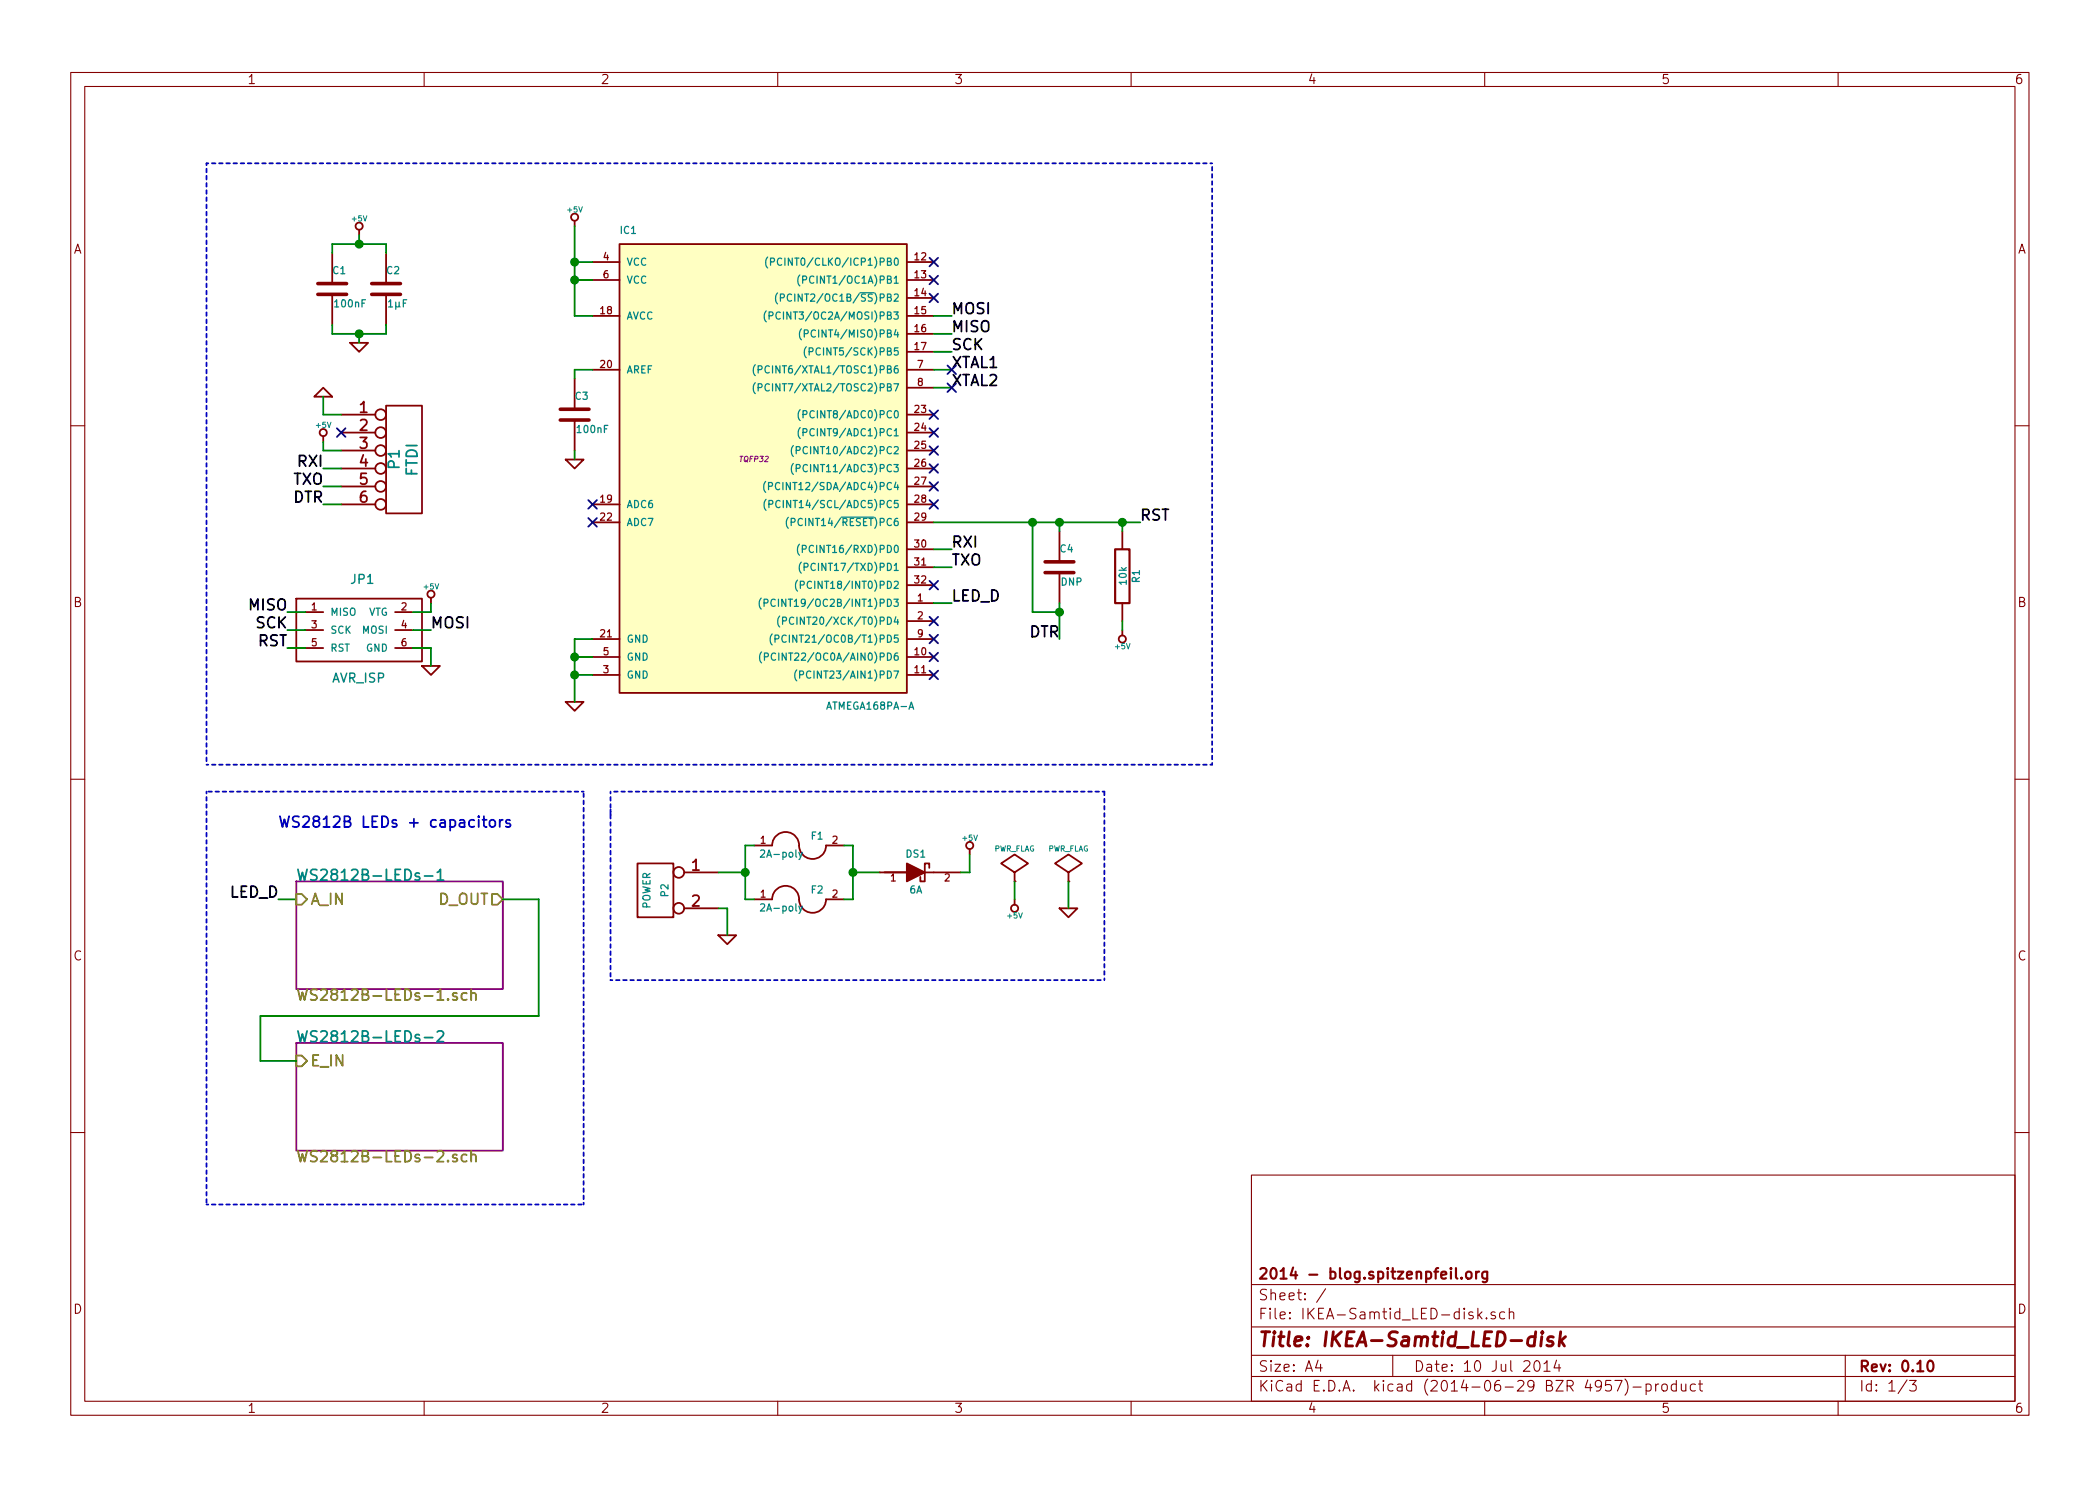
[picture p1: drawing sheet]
EESchema Schematic File Version 2
LIBS:my_parts
LIBS:atmel
LIBS:power
LIBS:device
LIBS:transistors
LIBS:conn
LIBS:linear
LIBS:regul
LIBS:74xx
LIBS:cmos4000
LIBS:adc-dac
LIBS:memory
LIBS:xilinx
LIBS:special
LIBS:microcontrollers
LIBS:dsp
LIBS:microchip
LIBS:analog_switches
LIBS:motorola
LIBS:texas
LIBS:intel
LIBS:audio
LIBS:interface
LIBS:digital-audio
LIBS:philips
LIBS:display
LIBS:cypress
LIBS:siliconi
LIBS:opto
LIBS:contrib
LIBS:valves
LIBS:IKEA-Samtid_LED-disk-cache
EELAYER 24 0
EELAYER END
$Descr A4 11693 8268
encoding utf-8
Sheet 1 3
Title "IKEA-Samtid_LED-disk"
Date "10 Jul 2014"
Rev "0.10"
Comp "2014 - blog.spitzenpfeil.org"
Comment1 ""
Comment2 ""
Comment3 ""
Comment4 ""
$EndDescr
$Comp
L ATMEGA168PA-A IC1
U 1 1
P 4200 2550
F 0 "IC1" H 3450 3800 40  0000 L BNN
F 1 "ATMEGA168PA-A" H 4600 1150 40  0000 L BNN
F 2 "TQFP32" H 4200 2550 30  0000 C CIN
F 3 "" H 4200 2550 60  0000 C CNN
	1    4200 2550
	1    0    0    -1  
$EndComp
$Comp
L C C1
U 1 1
P 1850 1600
F 0 "C1" H 1850 1700 40  0000 L CNN
F 1 "100nF" H 1856 1515 40  0000 L CNN
F 2 "" H 1888 1450 30  0000 C CNN
F 3 "" H 1850 1600 60  0000 C CNN
	1    1850 1600
	1    0    0    -1  
$EndComp
$Comp
L C C2
U 1 1
P 2150 1600
F 0 "C2" H 2150 1700 40  0000 L CNN
F 1 "1µF" H 2156 1515 40  0000 L CNN
F 2 "" H 2188 1450 30  0000 C CNN
F 3 "" H 2150 1600 60  0000 C CNN
	1    2150 1600
	1    0    0    -1  
$EndComp
$Comp
L MADW__AVR_ISP JP1
U 1 1
P 2000 3500
F 0 "JP1" H 1950 3750 50  0000 L BNN
F 1 "AVR_ISP" H 1850 3200 50  0000 L BNN
F 2 "" H 2000 3500 60  0000 C CNN
F 3 "" H 2000 3500 60  0000 C CNN
	1    2000 3500
	1    0    0    -1  
$EndComp
$Comp
L CONN_6 P1
U 1 1
P 2250 2550
F 0 "P1" V 2200 2550 60  0000 C CNN
F 1 "FTDI" V 2300 2550 60  0000 C CNN
F 2 "" H 2250 2550 60  0000 C CNN
F 3 "" H 2250 2550 60  0000 C CNN
	1    2250 2550
	1    0    0    -1  
$EndComp
$Comp
L GND #PWR01
U 1 1
P 2000 1900
F 0 "#PWR01" H 2000 1900 30  0001 C CNN
F 1 "GND" H 2000 1830 30  0001 C CNN
F 2 "" H 2000 1900 60  0000 C CNN
F 3 "" H 2000 1900 60  0000 C CNN
	1    2000 1900
	1    0    0    -1  
$EndComp
Wire Wire Line
	1850 1800 1850 1850
Wire Wire Line
	1850 1850 2150 1850
Wire Wire Line
	2150 1850 2150 1800
Wire Wire Line
	2000 1850 2000 1900
Connection ~ 2000 1850
Wire Wire Line
	1850 1400 1850 1350
Wire Wire Line
	1850 1350 2150 1350
Wire Wire Line
	2150 1350 2150 1400
$Comp
L +5V #PWR02
U 1 1
P 2000 1300
F 0 "#PWR02" H 2000 1390 20  0001 C CNN
F 1 "+5V" H 2000 1390 30  0000 C CNN
F 2 "" H 2000 1300 60  0000 C CNN
F 3 "" H 2000 1300 60  0000 C CNN
	1    2000 1300
	1    0    0    -1  
$EndComp
Wire Wire Line
	2000 1300 2000 1350
Connection ~ 2000 1350
Text Label 2400 3500 0    60   ~ 0
MOSI
$Comp
L +5V #PWR03
U 1 1
P 2400 3350
F 0 "#PWR03" H 2400 3440 20  0001 C CNN
F 1 "+5V" H 2400 3440 30  0000 C CNN
F 2 "" H 2400 3350 60  0000 C CNN
F 3 "" H 2400 3350 60  0000 C CNN
	1    2400 3350
	1    0    0    -1  
$EndComp
Wire Wire Line
	2300 3400 2400 3400
Wire Wire Line
	2400 3400 2400 3350
Wire Wire Line
	2300 3500 2400 3500
$Comp
L GND #PWR04
U 1 1
P 2400 3700
F 0 "#PWR04" H 2400 3700 30  0001 C CNN
F 1 "GND" H 2400 3630 30  0001 C CNN
F 2 "" H 2400 3700 60  0000 C CNN
F 3 "" H 2400 3700 60  0000 C CNN
	1    2400 3700
	1    0    0    -1  
$EndComp
Wire Wire Line
	2300 3600 2400 3600
Wire Wire Line
	2400 3600 2400 3700
Text Label 1600 3400 2    60   ~ 0
MISO
Text Label 1600 3500 2    60   ~ 0
SCK
Text Label 1600 3600 2    60   ~ 0
RST
Wire Wire Line
	1600 3600 1700 3600
Wire Wire Line
	1600 3500 1700 3500
Wire Wire Line
	1600 3400 1700 3400
$Comp
L GND #PWR05
U 1 1
P 1800 2200
F 0 "#PWR05" H 1800 2200 30  0001 C CNN
F 1 "GND" H 1800 2130 30  0001 C CNN
F 2 "" H 1800 2200 60  0000 C CNN
F 3 "" H 1800 2200 60  0000 C CNN
	1    1800 2200
	-1   0    0    1   
$EndComp
Wire Wire Line
	1800 2200 1800 2300
Wire Wire Line
	1800 2300 1900 2300
NoConn ~ 1900 2400
$Comp
L +5V #PWR06
U 1 1
P 1800 2450
F 0 "#PWR06" H 1800 2540 20  0001 C CNN
F 1 "+5V" H 1800 2540 30  0000 C CNN
F 2 "" H 1800 2450 60  0000 C CNN
F 3 "" H 1800 2450 60  0000 C CNN
	1    1800 2450
	1    0    0    -1  
$EndComp
Wire Wire Line
	1800 2450 1800 2500
Wire Wire Line
	1800 2500 1900 2500
Text Label 1800 2600 2    60   ~ 0
RXI
Text Label 1800 2700 2    60   ~ 0
TXO
Text Label 1800 2800 2    60   ~ 0
DTR
Wire Wire Line
	1800 2800 1900 2800
Wire Wire Line
	1800 2700 1900 2700
Wire Wire Line
	1800 2600 1900 2600
$Comp
L C C4
U 1 1
P 5900 3150
F 0 "C4" H 5900 3250 40  0000 L CNN
F 1 "DNP" H 5906 3065 40  0000 L CNN
F 2 "" H 5938 3000 30  0000 C CNN
F 3 "" H 5900 3150 60  0000 C CNN
	1    5900 3150
	1    0    0    -1  
$EndComp
$Comp
L R R1
U 1 1
P 6250 3200
F 0 "R1" V 6330 3200 40  0000 C CNN
F 1 "10k" V 6257 3201 40  0000 C CNN
F 2 "" V 6180 3200 30  0000 C CNN
F 3 "" H 6250 3200 30  0000 C CNN
	1    6250 3200
	1    0    0    -1  
$EndComp
$Comp
L +5V #PWR07
U 1 1
P 6250 3500
F 0 "#PWR07" H 6250 3590 20  0001 C CNN
F 1 "+5V" H 6250 3590 30  0000 C CNN
F 2 "" H 6250 3500 60  0000 C CNN
F 3 "" H 6250 3500 60  0000 C CNN
	1    6250 3500
	-1   0    0    1   
$EndComp
Wire Wire Line
	6250 3450 6250 3500
Wire Wire Line
	5900 2950 5900 2900
Wire Wire Line
	5200 2900 6350 2900
Wire Wire Line
	6250 2900 6250 2950
Text Label 5900 3550 2    60   ~ 0
DTR
Wire Wire Line
	5900 3350 5900 3550
Connection ~ 5900 2900
Connection ~ 5750 2900
Wire Wire Line
	5900 3400 5750 3400
Wire Wire Line
	5750 3400 5750 2900
Connection ~ 5900 3400
Text Label 5300 1850 0    60   ~ 0
MISO
Wire Wire Line
	5200 1850 5300 1850
Text Label 5300 1750 0    60   ~ 0
MOSI
Text Label 5300 1950 0    60   ~ 0
SCK
Wire Wire Line
	5200 1950 5300 1950
Wire Wire Line
	5300 1750 5200 1750
Text Label 6350 2900 0    60   ~ 0
RST
Connection ~ 6250 2900
$Comp
L GND #PWR08
U 1 1
P 3200 3900
F 0 "#PWR08" H 3200 3900 30  0001 C CNN
F 1 "GND" H 3200 3830 30  0001 C CNN
F 2 "" H 3200 3900 60  0000 C CNN
F 3 "" H 3200 3900 60  0000 C CNN
	1    3200 3900
	1    0    0    -1  
$EndComp
Wire Wire Line
	3200 3900 3200 3550
Wire Wire Line
	3200 3550 3300 3550
Wire Wire Line
	3300 3650 3200 3650
Connection ~ 3200 3650
Wire Wire Line
	3200 3750 3300 3750
Connection ~ 3200 3750
$Comp
L +5V #PWR09
U 1 1
P 3200 1250
F 0 "#PWR09" H 3200 1340 20  0001 C CNN
F 1 "+5V" H 3200 1340 30  0000 C CNN
F 2 "" H 3200 1250 60  0000 C CNN
F 3 "" H 3200 1250 60  0000 C CNN
	1    3200 1250
	1    0    0    -1  
$EndComp
Wire Wire Line
	3200 1250 3200 1750
Wire Wire Line
	3200 1750 3300 1750
Wire Wire Line
	3300 1550 3200 1550
Connection ~ 3200 1550
Wire Wire Line
	3200 1450 3300 1450
Connection ~ 3200 1450
$Comp
L C C3
U 1 1
P 3200 2300
F 0 "C3" H 3200 2400 40  0000 L CNN
F 1 "100nF" H 3206 2215 40  0000 L CNN
F 2 "" H 3238 2150 30  0000 C CNN
F 3 "" H 3200 2300 60  0000 C CNN
	1    3200 2300
	1    0    0    -1  
$EndComp
$Comp
L GND #PWR010
U 1 1
P 3200 2550
F 0 "#PWR010" H 3200 2550 30  0001 C CNN
F 1 "GND" H 3200 2480 30  0001 C CNN
F 2 "" H 3200 2550 60  0000 C CNN
F 3 "" H 3200 2550 60  0000 C CNN
	1    3200 2550
	1    0    0    -1  
$EndComp
Wire Wire Line
	3200 2500 3200 2550
Wire Wire Line
	3200 2100 3200 2050
Wire Wire Line
	3200 2050 3300 2050
Text Label 5300 3050 0    60   ~ 0
RXI
Text Label 5300 3150 0    60   ~ 0
TXO
Wire Wire Line
	5200 3150 5300 3150
Wire Wire Line
	5300 3050 5200 3050
Text Label 5300 2050 0    60   ~ 0
XTAL1
Text Label 5300 2150 0    60   ~ 0
XTAL2
Wire Wire Line
	5200 2050 5300 2050
Wire Wire Line
	5200 2150 5300 2150
Text Label 5300 3350 0    60   ~ 0
LED_D
Wire Wire Line
	5200 3350 5300 3350
NoConn ~ 3300 2800
NoConn ~ 3300 2900
NoConn ~ 5200 3750
NoConn ~ 5200 3650
NoConn ~ 5200 3550
NoConn ~ 5200 3450
NoConn ~ 5200 3250
NoConn ~ 5200 2800
NoConn ~ 5200 2700
NoConn ~ 5200 2600
NoConn ~ 5200 2500
NoConn ~ 5200 2400
NoConn ~ 5200 2300
NoConn ~ 5200 1650
NoConn ~ 5200 1550
NoConn ~ 5200 1450
NoConn ~ 5300 2050
NoConn ~ 5300 2150
$Comp
L PWR_FLAG #FLG011
U 1 1
P 5650 4900
F 0 "#FLG011" H 5650 4995 30  0001 C CNN
F 1 "PWR_FLAG" H 5650 5080 30  0000 C CNN
F 2 "" H 5650 4900 60  0000 C CNN
F 3 "" H 5650 4900 60  0000 C CNN
	1    5650 4900
	1    0    0    -1  
$EndComp
$Comp
L +5V #PWR012
U 1 1
P 5650 5000
F 0 "#PWR012" H 5650 5090 20  0001 C CNN
F 1 "+5V" H 5650 5090 30  0000 C CNN
F 2 "" H 5650 5000 60  0000 C CNN
F 3 "" H 5650 5000 60  0000 C CNN
	1    5650 5000
	-1   0    0    1   
$EndComp
Wire Wire Line
	5650 4900 5650 5000
$Comp
L GND #PWR013
U 1 1
P 5950 5050
F 0 "#PWR013" H 5950 5050 30  0001 C CNN
F 1 "GND" H 5950 4980 30  0001 C CNN
F 2 "" H 5950 5050 60  0000 C CNN
F 3 "" H 5950 5050 60  0000 C CNN
	1    5950 5050
	1    0    0    -1  
$EndComp
$Comp
L PWR_FLAG #FLG014
U 1 1
P 5950 4900
F 0 "#FLG014" H 5950 4995 30  0001 C CNN
F 1 "PWR_FLAG" H 5950 5080 30  0000 C CNN
F 2 "" H 5950 4900 60  0000 C CNN
F 3 "" H 5950 4900 60  0000 C CNN
	1    5950 4900
	1    0    0    -1  
$EndComp
Wire Wire Line
	5950 4900 5950 5050
Text Label 1550 5000 2    60   ~ 0
LED_D
Wire Wire Line
	1550 5000 1650 5000
$Sheet
S 1650 4900 1150 600 
U 53BEFA30
F0 "WS2812B-LEDs-1" 60
F1 "WS2812B-LEDs-1.sch" 60
F2 "A_IN" I L 1650 5000 60 
F3 "D_OUT" O R 2800 5000 60 
$EndSheet
$Sheet
S 1650 5800 1150 600 
U 53C16B71
F0 "WS2812B-LEDs-2" 60
F1 "WS2812B-LEDs-2.sch" 60
F2 "E_IN" I L 1650 5900 60 
$EndSheet
Wire Wire Line
	2800 5000 3000 5000
Wire Wire Line
	3000 5000 3000 5650
Wire Wire Line
	3000 5650 1450 5650
Wire Wire Line
	1450 5650 1450 5900
Wire Wire Line
	1450 5900 1650 5900
Text Notes 1550 4600 0    60   ~ 0
WS2812B LEDs + capacitors
Wire Notes Line
	1150 4400 1150 6700
Wire Notes Line
	1150 6700 3250 6700
Wire Notes Line
	3250 6700 3250 4400
Wire Notes Line
	3250 4400 1150 4400
Wire Notes Line
	1150 900  1150 4250
Wire Notes Line
	1150 4250 6750 4250
Wire Notes Line
	6750 4250 6750 900 
Wire Notes Line
	6750 900  1150 900 
$Comp
L CONN_2 P2
U 1 1
P 3650 4950
F 0 "P2" V 3600 4950 40  0000 C CNN
F 1 "POWER" V 3700 4950 40  0000 C CNN
F 2 "" H 3650 4950 60  0000 C CNN
F 3 "" H 3650 4950 60  0000 C CNN
	1    3650 4950
	-1   0    0    -1  
$EndComp
$Comp
L +5V #PWR015
U 1 1
P 5400 4750
F 0 "#PWR015" H 5400 4840 20  0001 C CNN
F 1 "+5V" H 5400 4840 30  0000 C CNN
F 2 "" H 5400 4750 60  0000 C CNN
F 3 "" H 5400 4750 60  0000 C CNN
	1    5400 4750
	1    0    0    -1  
$EndComp
$Comp
L FUSE F1
U 1 1
P 4450 4700
F 0 "F1" H 4550 4750 40  0000 C CNN
F 1 "2A-poly" H 4350 4650 40  0000 C CNN
F 2 "" H 4450 4700 60  0000 C CNN
F 3 "" H 4450 4700 60  0000 C CNN
	1    4450 4700
	1    0    0    -1  
$EndComp
$Comp
L FUSE F2
U 1 1
P 4450 5000
F 0 "F2" H 4550 5050 40  0000 C CNN
F 1 "2A-poly" H 4350 4950 40  0000 C CNN
F 2 "" H 4450 5000 60  0000 C CNN
F 3 "" H 4450 5000 60  0000 C CNN
	1    4450 5000
	1    0    0    -1  
$EndComp
Wire Wire Line
	4700 4700 4750 4700
Wire Wire Line
	4750 4700 4750 5000
Wire Wire Line
	4200 4700 4150 4700
Wire Wire Line
	4150 4700 4150 5000
$Comp
L GND #PWR016
U 1 1
P 4050 5200
F 0 "#PWR016" H 4050 5200 30  0001 C CNN
F 1 "GND" H 4050 5130 30  0001 C CNN
F 2 "" H 4050 5200 60  0000 C CNN
F 3 "" H 4050 5200 60  0000 C CNN
	1    4050 5200
	1    0    0    -1  
$EndComp
Wire Wire Line
	4750 5000 4700 5000
Wire Wire Line
	4150 5000 4200 5000
Wire Wire Line
	4750 4850 4900 4850
Connection ~ 4750 4850
Wire Wire Line
	4000 4850 4150 4850
Connection ~ 4150 4850
Wire Wire Line
	4000 5050 4050 5050
Wire Wire Line
	4050 5050 4050 5200
$Comp
L DIODESCH DS1
U 1 1
P 5100 4850
F 0 "DS1" H 5100 4950 40  0000 C CNN
F 1 "6A" H 5100 4750 40  0000 C CNN
F 2 "" H 5100 4850 60  0000 C CNN
F 3 "" H 5100 4850 60  0000 C CNN
	1    5100 4850
	1    0    0    -1  
$EndComp
Wire Wire Line
	5350 4850 5400 4850
Wire Wire Line
	5400 4850 5400 4750
Wire Notes Line
	3400 4500 3400 5450
Wire Notes Line
	3400 5450 6150 5450
Wire Notes Line
	6150 5450 6150 4400
Wire Notes Line
	6150 4400 3400 4400
Wire Notes Line
	3400 4400 3400 4550
$EndSCHEMATC
